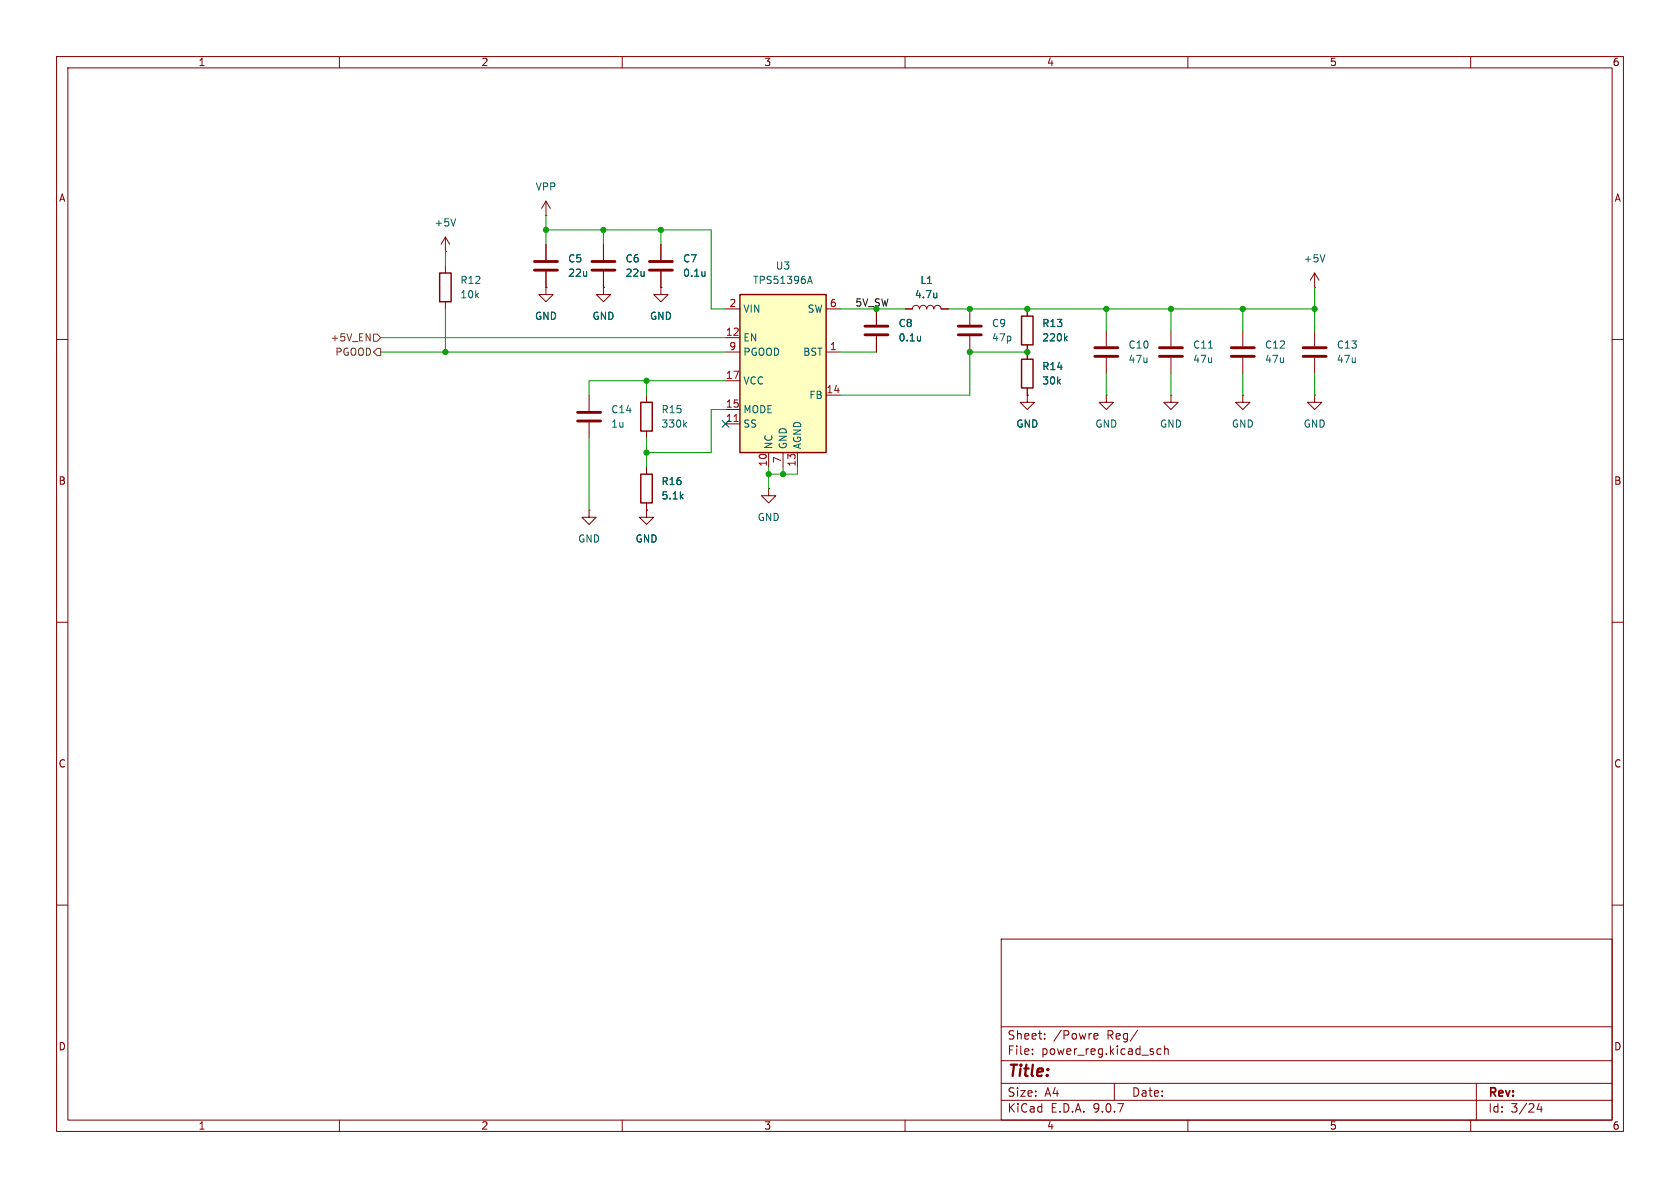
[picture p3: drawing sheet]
<svg xmlns="http://www.w3.org/2000/svg" width="297mm" height="210mm" viewBox="0 0 297 210" stroke-linecap="round" stroke-linejoin="round" font-family="sans-serif">
<g fill="none" stroke="#840000" stroke-width=".18">
<path d="M10 10h277v190h-277zM12 12h273v186h-273zM60 10v2M110 10v2M160 10v2M210 10v2M260 10v2M96.5 38.1h.1M96.5 35.6l-.7 1.2M96.5 35.6l.8 1.2M96.5 35.6v2.5M171.4 54.6v2.8"/>
<path d="M171.4 59.4v2.8M181.6 54.6v1.3M195.6 58.4v2.8M207 58.4v2.8M219.7 58.4v2.8M232.4 50.8h.1M232.4 48.3l-.8 1.2M232.4 48.3l.8 1.2M232.4 48.3v2.5M232.4 58.4v2.8M10 60h2M104.1 69.9v2.7"/>
<path d="M104.1 74.7v2.8M114.3 69.9v1.2M114.3 76.2v1.3M181.6 69.9v1.2h1.3l-1.3 1.3-1.3-1.3h1.3M181.6 69.9h.1M181.6 61v2.5M181.6 68.6v1.3M195.6 69.9v1.2h1.2l-1.2 1.3-1.3-1.3h1.3M195.6 69.9h.1M195.6 63.2v2.8M207 69.9v1.2h1.3l-1.3 1.3-1.3-1.3h1.3M207 69.9h.1"/>
<path d="M207 63.2v2.8M219.7 69.9v1.2h1.3l-1.3 1.3-1.3-1.3h1.3M219.7 69.9h.1M219.7 63.2v2.8M232.4 69.9v1.2h1.3l-1.3 1.3-1.3-1.3h1.3M232.4 69.9h.1M232.4 63.2v2.8M285 60h2M104.1 90.2v1.2h1.3l-1.3 1.3-1.2-1.3h1.2M104.1 90.2h.1M114.3 90.2v1.2h1.3l-1.3 1.3-1.3-1.3h1.3M114.3 90.2h.1"/>
<path d="M114.3 82.6v1.2M114.3 88.9v1.3M135.9 86.4v1.2h1.3l-1.3 1.3-1.3-1.3h1.3M135.9 86.4h.1M10 110h2M285 110h2M10 160h2M177 166h108v32h-108zM285 160h2M60 198v2M110 198v2M160 198v2"/>
<path d="M177 194.5h108M177 191.5h108M177 187.5h108M177 181.5h108M182.5 186.3v.1M182.5 185.5v.1M184.7 183.6v.1M184.7 182.8v.1M193.4 183.2l.7-.1-.1-.3-.4-.1-.2 .2 .1 .7h.5M197 191.5v3M201.1 182.1l-1.3 2M205.2 185.5l-.4-.1-.3 .3v.4l.2 .2h.5"/>
<path d="M205.9 185.5l.2-.1 .4 .1v.9M205.9 184.9v1.5M210 198v2M260 198v2M261 191.5v6.5M272.1 195l-.4 1.1h1M272.5 195.6v1"/>
</g>
<path d="M169.4 57.7h4.1M169.4 59.2h4.1M102.1 72.9h4.1M102.1 74.4h4.1M193.5 61.5h4.1M193.5 63h4.1M205 61.5h4M205 63h4M217.7 61.5h4M217.7 63h4M230.4 61.5h4M230.4 63h4" fill="none" stroke="#840000" stroke-width=".51"/>
<path d="M188.3 59.8l.4 .5M188.7 59.4l-.5 .5M234.2 45l-.4 1.3M121 75l.4 .5M121.4 74.7l-.5 .4M213.7 61.5h.7" fill="none" stroke="#006464" stroke-width=".18"/>
<path d="M180.6 55.9h2v5.1h-2zM113.3 71.1h2v5.1h-2zM180.6 63.5h2v5.1h-2zM113.3 83.8h2v5.1h-2z" fill="none" stroke="#840000" stroke-width=".25"/>
<path d="M130.8 52.1h15.2v27.9h-15.2z" fill="#ffffc2"/>
<path d="M77.7 48.3h2.1v5h-2.1zM130.8 52.1h15.2v27.9h-15.2z" fill="none" stroke="#840000" stroke-width=".25"/>
<g fill="none" stroke="#840000" stroke-width=".18">
<path d="M78.7 44.5h.1M78.7 41.9l-.7 1.3M78.7 41.9l.8 1.3M78.7 41.9v2.6M78.7 47v1.3M78.7 53.3v1.3M96.5 50.8v1.3h1.3l-1.3 1.2-1.3-1.2h1.3M96.5 50.8h.1M96.5 43.2v2.8M96.5 48v2.8M106.7 50.8v1.3h1.2l-1.2 1.2-1.3-1.2h1.3M106.7 50.8h.1"/>
<path d="M106.7 43.2v2.8M106.7 48v2.8M116.8 50.8v1.3h1.3l-1.3 1.2-1.2-1.2h1.2M116.8 50.8h.1M116.8 43.2v2.8M116.8 48v2.8M128.3 54.6h2.5M128.3 59.7h2.5M146 54.6h2.6M154.9 54.6v2.8M154.9 59.4v2.8M160 54.6h1.3a.64 .64 0 0 1 .6-.6 .64 .64 0 0 1 .7 .6 .64 .64 0 0 1 .6-.6 .64 .64 0 0 1 .6 .6 .64 .64 0 0 1 .7-.6 .64 .64 0 0 1 .6 .6 .64 .64 0 0 1 .6-.6 .64 .64 0 0 1 .7 .6h1.2"/>
<path d="M181.6 54.6v1.3M128.3 62.2h2.5M128.3 72.4h2.5M128.3 67.3h2.5M128.3 74.9h2.5M146 62.2h2.6M146 69.9h2.6M181.6 69.9h.1M181.6 61v2.5M181.6 68.6v1.3M114.3 90.2h.1M114.3 82.6v1.2"/>
<path d="M114.3 88.9v1.3M135.9 80v2.6M138.4 80v2.6M141 80v2.6"/>
</g>
<path d="M129.8 74.5h.7" fill="none" stroke="#a90000" stroke-width=".18"/>
<path d="M80.6 38.7l-.5 1.2M124.6 48v.8M124.6 48.7v.1M142.8 50.1l.4-1.3 .4 1.3M142.9 49.7h.6M162.7 59.4v.9M165.6 51.8v.8M165.6 52.5v.1M188.3 59.8l.4 .5M188.7 59.4l-.5 .5M162.7 60.1v.1" fill="none" stroke="#006464" stroke-width=".18"/>
<path d="M94.5 46.2h4.1M94.5 47.8h4.1M104.6 46.2h4.1M104.6 47.8h4.1M114.8 46.2h4.1M114.8 47.8h4.1M152.9 57.7h4.1M152.9 59.2h4.1" fill="none" stroke="#840000" stroke-width=".51"/>
<path d="M66 59.1h.7l.6 .6-.6 .6h-.7zM66.7 61.6h.6v1.3h-.6l-.7-.7z" fill="none" stroke="#725600" stroke-width=".18"/>
<g fill="none" stroke="#009600" stroke-width=".18">
<path d="M96.5 38.1v5.1M67.3 59.7h61M78.7 44.5v2.5M78.7 54.6v7.6M96.5 40.6h29.2v14h2.6M106.7 40.6v2.6M116.8 40.6v2.6M148.6 54.6h11.4M167.6 54.6h64.8M195.6 54.6v3.8M207 54.6v3.8M219.7 54.6v3.8"/>
<path d="M232.4 50.8v7.6M67.3 62.2h61M104.1 77.5v12.7M114.3 67.3v2.6M114.3 77.5v5.1M128.3 72.4h-2.6v7.6h-11.4M128.3 67.3h-24.2v2.6M148.6 62.2h6.3M181.6 62.2h-10.2v7.7h-22.8M195.6 66v3.9M207 66v3.9M219.7 66v3.9"/>
<path d="M232.4 66v3.9M135.9 82.6v3.8M138.4 82.6v1.2M141 82.6v1.2h-5.1"/>
</g>
<path d="M127.7 74.3l1.2 1.2M128.9 74.3l-1.2 1.2" fill="none" stroke="#000084" stroke-width=".18"/>
<g fill="#009600" stroke="#009600" stroke-width=".18">
<circle cx="232.4" cy="54.6" r=".46"/>
<circle cx="219.7" cy="54.6" r=".46"/>
<circle cx="181.6" cy="62.2" r=".46"/>
<circle cx="207" cy="54.6" r=".46"/>
<circle cx="195.6" cy="54.6" r=".46"/>
<circle cx="181.6" cy="54.6" r=".46"/>
<circle cx="135.9" cy="83.8" r=".46"/>
<circle cx="138.4" cy="83.8" r=".46"/>
<circle cx="114.3" cy="80" r=".46"/>
<circle cx="171.4" cy="62.2" r=".46"/>
<circle cx="171.4" cy="54.6" r=".46"/>
<circle cx="78.7" cy="62.2" r=".46"/>
<circle cx="116.8" cy="40.6" r=".46"/>
<circle cx="106.7" cy="40.6" r=".46"/>
<circle cx="96.5" cy="40.6" r=".46"/>
<circle cx="114.3" cy="67.3" r=".46"/>
</g>
<text font-size="2.8" fill="#840000" x="178" y="190.9">Title:</text>
<g font-size="2.1" fill="#840000">
<text x="178" y="184">Sheet:</text>
<text x="186.2" y="184">/Powre</text>
<text x="195.7" y="184">Reg/</text>
<text x="178" y="186.7">File:</text>
<text x="184.1" y="186.7">power_reg.kicad_sch</text>
<text x="178" y="196.9">KiCad</text>
<text x="178" y="194.1">Size:</text>
<text x="184.7" y="194.1">A4</text>
<text x="185.7" y="196.9">E.D.A.</text>
<text x="193.3" y="196.9">9.0.7</text>
<text x="200" y="194.1">Date:</text>
<text x="263" y="194.3">Rev:</text>
<text x="263" y="196.9">Id:</text>
<text x="267.1" y="196.9">3/24</text>
</g>
<g font-size="1.8" fill="#840000">
<text x="35" y="11.9">1</text>
<text x="85" y="11.9">2</text>
<text x="135" y="11.9">3</text>
<text x="185" y="11.9">4</text>
<text x="235" y="11.9">5</text>
<text x="285" y="11.9">6</text>
<text x="10.3" y="35.9">A</text>
<text x="285.3" y="35.9">A</text>
<text x="10.3" y="85.9">B</text>
<text x="285.3" y="85.9">B</text>
<text x="10.3" y="135.9">C</text>
<text x="285.3" y="135.9">C</text>
<text x="10.3" y="185.9">D</text>
<text x="285.3" y="185.9">D</text>
<text x="35" y="199.9">1</text>
<text x="85" y="199.9">2</text>
<text x="135" y="199.9">3</text>
<text x="185" y="199.9">4</text>
<text x="235" y="199.9">5</text>
<text x="285" y="199.9">6</text>
</g>
<g font-size="1.8" fill="#006464">
<text x="94.6" y="33.9">VPP</text>
<text x="76.7" y="40.2">+5V</text>
<text x="100.3" y="46.6">C5</text>
<text x="110.5" y="46.6">C6</text>
<text x="120.7" y="46.6">C7</text>
<text x="137.1" y="47.9">U3</text>
<text x="230.4" y="46.6">+5V</text>
<text x="81.3" y="52.9">10k</text>
<text x="81.3" y="50.4">R12</text>
<text x="100.3" y="49.1">22u</text>
<text x="110.5" y="49.1">22u</text>
<text x="120.7" y="49.1">0.1u</text>
<text x="133" y="50.4">TPS51396A</text>
<text x="161.6" y="52.9">4.7u</text>
<text x="162.6" y="50.4">L1</text>
<text x="94.5" y="56.7">GND</text>
<text x="104.6" y="56.7">GND</text>
<text x="114.8" y="56.7">GND</text>
<text x="131.3" y="55.5">VIN</text>
<text x="142.7" y="55.5">SW</text>
<text x="158.8" y="58">C8</text>
<text x="175.3" y="58">C9</text>
<text x="184.2" y="58">R13</text>
<text x="131.3" y="60.6">EN</text>
<text x="131.3" y="63.1">PGOOD</text>
<text x="141.9" y="63.1">BST</text>
<text x="158.8" y="60.6">0.1u</text>
<text x="175.3" y="60.6">47p</text>
<text x="184.2" y="60.6">220k</text>
<text x="184.2" y="65.6">R14</text>
<text x="199.4" y="61.8">C10</text>
<text x="199.4" y="64.4">47u</text>
<text x="210.8" y="61.8">C11</text>
<text x="210.8" y="64.4">47u</text>
<text x="223.5" y="61.8">C12</text>
<text x="223.5" y="64.4">47u</text>
<text x="236.2" y="61.8">C13</text>
<text x="236.2" y="64.4">47u</text>
<text x="131.3" y="68.2">VCC</text>
<text x="143" y="70.7">FB</text>
<text x="184.2" y="68.2">30k</text>
<text x="108" y="75.8">1u</text>
<text x="108" y="73.3">C14</text>
<text x="116.8" y="73.3">R15</text>
<text x="116.8" y="75.8">330k</text>
<text x="131.3" y="73.3">MODE</text>
<text x="131.3" y="75.8">SS</text>
<text x="179.6" y="75.8">GND</text>
<text x="193.5" y="75.8">GND</text>
<text x="205" y="75.8">GND</text>
<text x="217.7" y="75.8">GND</text>
<text x="230.4" y="75.8">GND</text>
<text x="136.8" y="79.5" transform="rotate(-90 136.8 79.5)">NC</text>
<text x="139.3" y="79.5" transform="rotate(-90 139.3 79.5)">GND</text>
<text x="141.8" y="79.5" transform="rotate(-90 141.8 79.5)">AGND</text>
<text x="116.8" y="88.5">5.1k</text>
<text x="116.8" y="86">R16</text>
<text x="133.9" y="92.3">GND</text>
<text x="102.1" y="96.1">GND</text>
<text x="112.3" y="96.1">GND</text>
</g>
<g font-size="1.8" fill="#a90000">
<text x="128.2" y="59.4">12</text>
<text x="128.8" y="54.4">2</text>
<text x="146.6" y="54.4">6</text>
<text x="128.8" y="62">9</text>
<text x="146.6" y="62">1</text>
<text x="128.2" y="67.1">17</text>
<text x="146" y="69.6">14</text>
<text x="128.2" y="72.1">15</text>
<text x="128.2" y="74.7">11</text>
<text x="135.6" y="82.6" transform="rotate(-90 135.6 82.6)">10</text>
<text x="138.2" y="82" transform="rotate(-90 138.2 82)">7</text>
<text x="140.7" y="82.6" transform="rotate(-90 140.7 82.6)">13</text>
</g>
<text font-size="1.8" fill="#009600" x="151.1" y="54.3">5V_SW</text>
<g font-size="1.8" fill="#725600">
<text x="58.3" y="60.6">+5V_EN</text>
<text x="59.2" y="63.1">PGOOD</text>
</g>
</svg>
